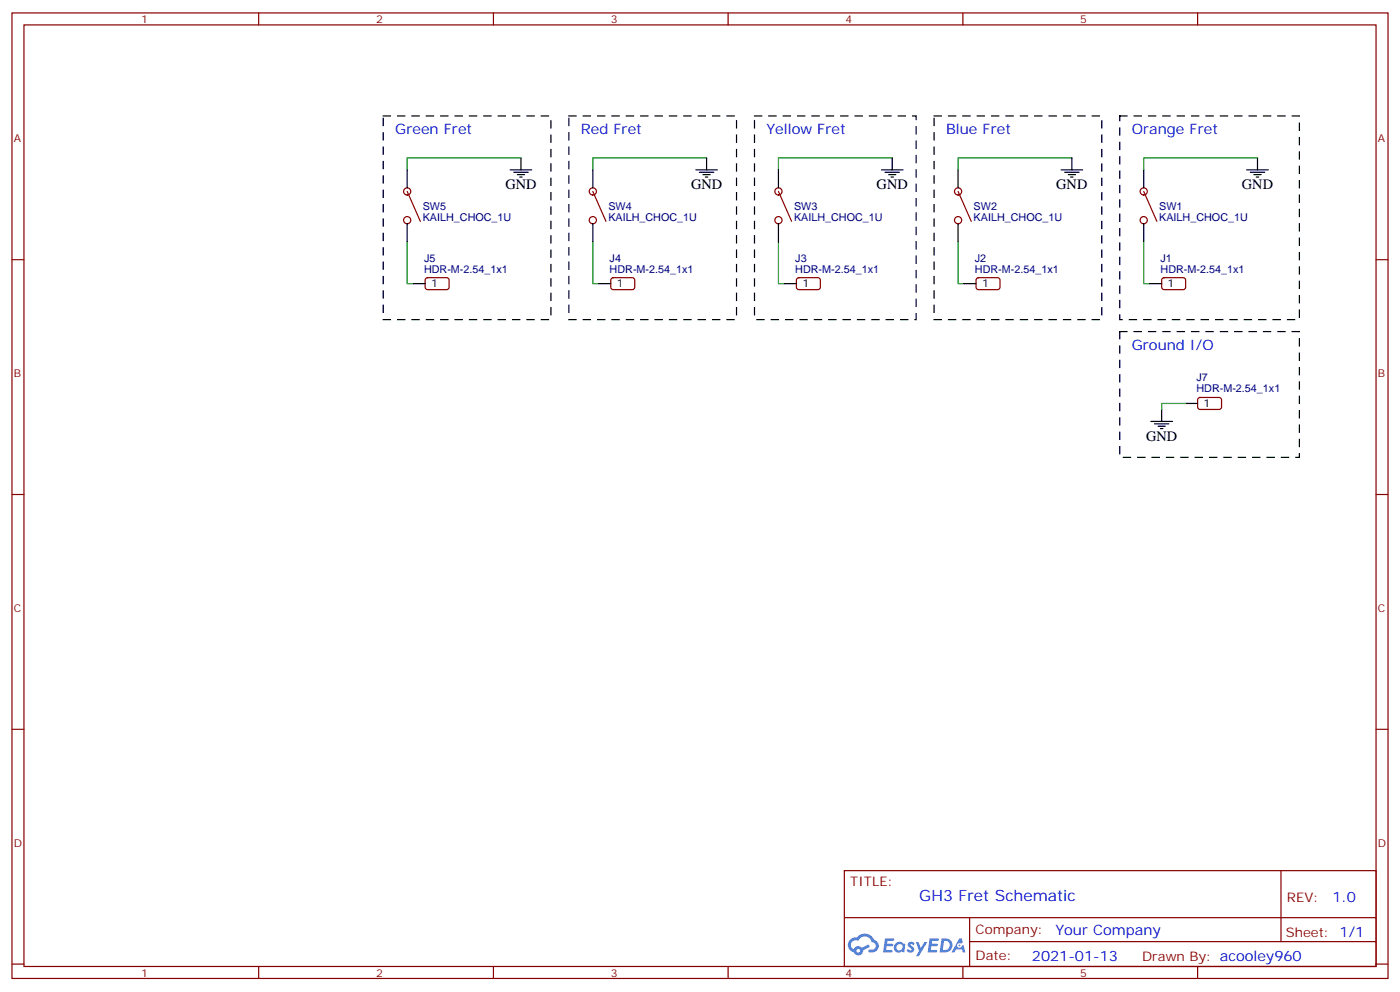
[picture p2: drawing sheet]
<svg xmlns="http://www.w3.org/2000/svg" width="412mm" height="292mm" viewBox="0 0 412 292" stroke-linecap="round" stroke-linejoin="round" font-family="sans-serif">
<g fill="none" stroke="#870000" stroke-width=".35">
<path d="M3.5 3.8h405.4v284.3h-405.4zM7.1 7.3h398.2v277.3h-398.2zM76.2 3.8v3.5M145.3 3.8v3.5M214.5 3.8v3.5M283.6 3.8v3.5M352.8 3.8v3.5M3.5 76.5h3.6M405.3 76.5h3.6M3.5 145.6h3.6M405.3 145.6h3.6M3.5 214.8h3.6"/>
<path d="M405.3 214.8h3.6M248.7 256.4h156.6v28.2h-156.6zM377.3 256.4v20.9M248.7 270.2h156.5M285.6 277.3h119.6M285.6 270.2v14.2M3.5 283.9h3.6M76.2 284.6v3.5M145.3 284.6v3.5M214.5 284.6v3.5M283.6 284.6v3.5M352.8 284.6v3.5"/>
<path d="M405.3 283.9h3.6"/>
</g>
<g fill="#5487ff">
<path d="M267.7 277.6a1.22 1.22 0 0 1 1.7 .2l-.4 .6a.47 .47 0 0 0-.3-.4 .47 .47 0 0 0-.5 .2l.1 .2a1.14 1.14 0 0 1 .8 1.8 1.14 1.14 0 0 1-1.9 0l-.2-.2 .5-.6 .7 .5a.29 .29 0 0 0 .3-.3 .29 .29 0 0 0-.2-.3 1.04 1.04 0 0 1-.6-1.7z"/>
<path d="M260.7 276.3h2.4l.3 .2-.2 .5-1.8 .1-.1 .8h1.5l.3 .4-.3 .4h-1.6l-.2 1.1h1.7l.2 .3-.2 .3-2.6 .1z"/>
<path d="M273.8 276.3h2.4l.3 .2-.1 .5-1.8 .1-.2 .8h1.6l.3 .4-.4 .4h-1.6l-.1 1.1h1.7l.2 .3-.2 .3-2.6 .1z"/>
<path d="M282.6 276.3h.7l.3 1.3-.6 .3a.69 .69 0 0 0-1 .3 .69 .69 0 0 0 .4 .9 .69 .69 0 0 0 .9-.6l.5-.2 .6 2.2h-.8l-.2-.9h-1.8l-.5 .9h-.8z"/>
<path d="M269.8 277.4h.8l.6 1.8 1.1-1.8h.9l-2.6 4.2h-.8l.9-1.5z"/>
<path d="M277.4 276.3l-.6 4.2h1.3a2.11 2.11 0 0 0 2.5-2.1 2.11 2.11 0 0 0-2.5-2.1zM278.1 277.1a1.39 1.39 0 0 1 1.7 1.4 1.39 1.39 0 0 1-1.8 1.3h-.3z"/>
<path d="M263.7 277.9a1.54 1.54 0 0 0-.1 2.2 1.54 1.54 0 0 0 2.2 .1l.6 .3 .3-2.3-.2-.3h-.4a1.49 1.49 0 0 0-2.4 0zM264 278.9a.94 .94 0 0 1 1.8 0 .94 .94 0 0 1-1.8 0z"/>
<path d="M250.4 276.7a2.18 2.18 0 0 0 1.1 3.7 1.44 1.44 0 0 0 1.6 .9 1.44 1.44 0 0 0 1.2-1.4l2-1.1-.5-.7-1.9 1a1.47 1.47 0 0 0-2.4 .4 1.39 1.39 0 0 1-.7-1.9 1.39 1.39 0 0 1 2-.5 2.12 2.12 0 0 1 2.2-1.3 2.12 2.12 0 0 1 1.9 1.7 1.14 1.14 0 0 1 1.1 1.4 1.14 1.14 0 0 1-1.7 .7 .43 .43 0 0 0-.5 .4 .43 .43 0 0 0 .4 .5 1.98 1.98 0 0 0 2.5-1.2 1.98 1.98 0 0 0-1.2-2.6 3.1 3.1 0 0 0-5.3-.6l-.9 .1zM252.3 280a.55 .55 0 0 1 1.1 0 .55 .55 0 0 1-1.1 0z"/>
<circle cx="282.6" cy="278.4" r=".26"/>
</g>
<g fill="none" stroke="#870000" stroke-width=".35">
<path d="M119.9 56.4l3.9 8.8M174.6 56.4l3.9 8.8M229.3 56.4l3.9 8.8M282.2 56.4l3.9 8.8M336.9 56.4l3.9 8.8M125.5 82l.4-.2h6l.4 .7-.1 2.4-.6 .4-5.9-.1-.5-.6v-2.1zM180.2 82l.4-.2h5.9l.5 .7-.1 2.4-.6 .4-6-.1-.4-.6v-2.1zM234.8 82l.5-.2h5.9l.5 .7-.1 2.4-.7 .4-5.9-.1-.4-.6v-2.1zM287.7 82l.5-.2h5.9l.5 .7-.1 2.4-.6 .4-6-.1-.4-.6v-2.1zM342.4 82l.5-.2h5.9l.4 .7v2.4l-.7 .4-5.9-.1-.4-.6v-2.1zM353 117.3l.5-.2h5.9l.4 .7v2.3l-.7 .5-5.9-.1-.4-.6v-2.1z"/>
<circle cx="119.9" cy="56.4" r="1.06"/>
<circle cx="174.6" cy="56.4" r="1.06"/>
<circle cx="229.3" cy="56.4" r="1.06"/>
<circle cx="282.2" cy="56.4" r="1.06"/>
<circle cx="336.9" cy="56.4" r="1.06"/>
<circle cx="119.9" cy="64.8" r="1.06"/>
<circle cx="174.6" cy="64.8" r="1.06"/>
<circle cx="229.3" cy="64.8" r="1.06"/>
<circle cx="282.2" cy="64.8" r="1.06"/>
<circle cx="336.9" cy="64.8" r="1.06"/>
</g>
<g fill="none" stroke="#000" stroke-width=".35">
<path d="M119.9 50v5.3M150.3 50h6.3M151.3 50.7h4.3M152.4 51.4h2.1M153.1 52.1h.7M153.5 46.5v3.5M174.6 50v5.3M205 50h6.3M206 50.7h4.3M207.1 51.4h2.1M207.8 52.1h.7M208.1 46.5v3.5"/>
<path d="M229.3 50v5.3M259.6 50h6.4M260.7 50.7h4.2M261.8 51.4h2.1M262.5 52.1h.7M262.8 46.5v3.5M282.2 50v5.3M312.6 50h6.3M313.6 50.7h4.3M314.7 51.4h2.1M315.4 52.1h.7M315.7 46.5v3.5"/>
<path d="M336.9 50v5.3M367.2 50h6.4M368.3 50.7h4.2M369.4 51.4h2.1M370.1 52.1h.7M370.4 46.5v3.5M119.9 65.9v5.3M174.6 65.9v5.3M229.3 65.9v5.3M282.2 65.9v5.3M336.9 65.9v5.3M121.7 83.5h3.5"/>
<path d="M176.4 83.5h3.5M231.1 83.5h3.5M284 83.5h3.5M338.7 83.5h3.5M349.2 118.8h3.6M339 124.1h6.4M340.1 124.8h4.2M341.1 125.5h2.2M341.8 126.2h.7M342.2 120.6v3.5"/>
</g>
<path d="M153.5 46.5h-33.6v3.5M208.1 46.5h-33.5v3.5M262.8 46.5h-33.5v3.5M315.7 46.5h-33.5v3.5M370.4 46.5h-33.5v3.5M119.9 71.2v12.3h1.8M174.6 71.2v12.3h1.8M229.3 71.2v12.3h1.8M282.2 71.2v12.3h1.8M336.9 71.2v12.3h1.8M349.2 118.8h-7v1.8" fill="none" stroke="#008700" stroke-width=".35"/>
<path d="M112.9 34.1h49.4v60h-49.4zM167.6 34.1h49.4v60h-49.4zM222.2 34.1h47.7v60h-47.7zM275.2 34.1h49.4v60h-49.4zM329.8 34.1h53v60h-53zM329.8 97.6h53v37.1h-53z" fill="none" stroke="#000" stroke-width=".35" stroke-dasharray="2.1 2.1"/>
<text font-size="4.6" fill="#00f" x="270.8" y="265.4">GH3 Fret Schematic</text>
<g font-size="4.2" fill="#00f">
<text x="116.4" y="39.4">Green Fret</text>
<text x="171.1" y="39.4">Red Fret</text>
<text x="225.8" y="39.4">Yellow Fret</text>
<text x="278.7" y="39.4">Blue Fret</text>
<text x="333.4" y="39.4">Orange Fret</text>
<text x="333.4" y="102.9">Ground I/O</text>
<text x="392.5" y="265.7">1.0</text>
<text x="310.9" y="275.2">Your Company</text>
<text x="304" y="283">2021-01-13</text>
</g>
<g font-size="4.2">
<text x="148.9" y="55.7">GND</text>
<text x="203.6" y="55.7">GND</text>
<text x="258.2" y="55.7">GND</text>
<text x="311.1" y="55.7">GND</text>
<text x="365.8" y="55.7">GND</text>
<text x="337.6" y="129.8">GND</text>
</g>
<g font-size="3.9" fill="#800">
<text x="250.5" y="261">TITLE:</text>
<text x="379.1" y="265.7">REV:</text>
<text x="287.4" y="275.2">Company:</text>
<text x="378.7" y="275.8">Sheet: 1/1</text>
<text x="287.4" y="282.9">Date:</text>
<text x="336.4" y="282.9">Drawn By: acooley960</text>
</g>
<g font-size="3.2" fill="#800">
<text x="41.6" y="6.8">1</text>
<text x="110.8" y="6.8">2</text>
<text x="179.9" y="6.8">3</text>
<text x="249.1" y="6.8">4</text>
<text x="318.2" y="6.8">5</text>
<text x="4.1" y="41.9">A</text>
<text x="405.9" y="41.9">A</text>
<text x="4.1" y="111.1">B</text>
<text x="405.9" y="111.1">B</text>
<text x="4.1" y="180.2">C</text>
<text x="405.9" y="180.2">C</text>
<text x="4.1" y="249.3">D</text>
<text x="405.9" y="249.3">D</text>
<text x="41.6" y="287.6">1</text>
<text x="110.8" y="287.6">2</text>
<text x="179.9" y="287.6">3</text>
<text x="249.1" y="287.6">4</text>
<text x="318.2" y="287.6">5</text>
</g>
<g font-size="3.2" fill="#000080">
<text x="124.5" y="65">KAILH_CHOC_1U</text>
<text x="124.5" y="61.7">SW5</text>
<text x="179.2" y="65">KAILH_CHOC_1U</text>
<text x="179.2" y="61.7">SW4</text>
<text x="233.9" y="65">KAILH_CHOC_1U</text>
<text x="233.9" y="61.7">SW3</text>
<text x="286.8" y="65">KAILH_CHOC_1U</text>
<text x="286.8" y="61.7">SW2</text>
<text x="341.5" y="65">KAILH_CHOC_1U</text>
<text x="341.5" y="61.7">SW1</text>
<text x="124.9" y="77">J5</text>
<text x="179.6" y="77">J4</text>
<text x="234.3" y="77">J3</text>
<text x="287.2" y="77">J2</text>
<text x="341.9" y="77">J1</text>
<text x="124.9" y="80.3">HDR-M-2.54_1x1</text>
<text x="179.6" y="80.3">HDR-M-2.54_1x1</text>
<text x="234.3" y="80.3">HDR-M-2.54_1x1</text>
<text x="287.2" y="80.3">HDR-M-2.54_1x1</text>
<text x="341.9" y="80.3">HDR-M-2.54_1x1</text>
<text x="352.4" y="112.3">J7</text>
<text x="352.4" y="115.5">HDR-M-2.54_1x1</text>
</g>
<g font-size="3.2">
<text x="127" y="84.6">1</text>
<text x="181.7" y="84.6">1</text>
<text x="236.4" y="84.6">1</text>
<text x="289.3" y="84.6">1</text>
<text x="344" y="84.6">1</text>
<text x="354.5" y="119.9">1</text>
</g>
</svg>
